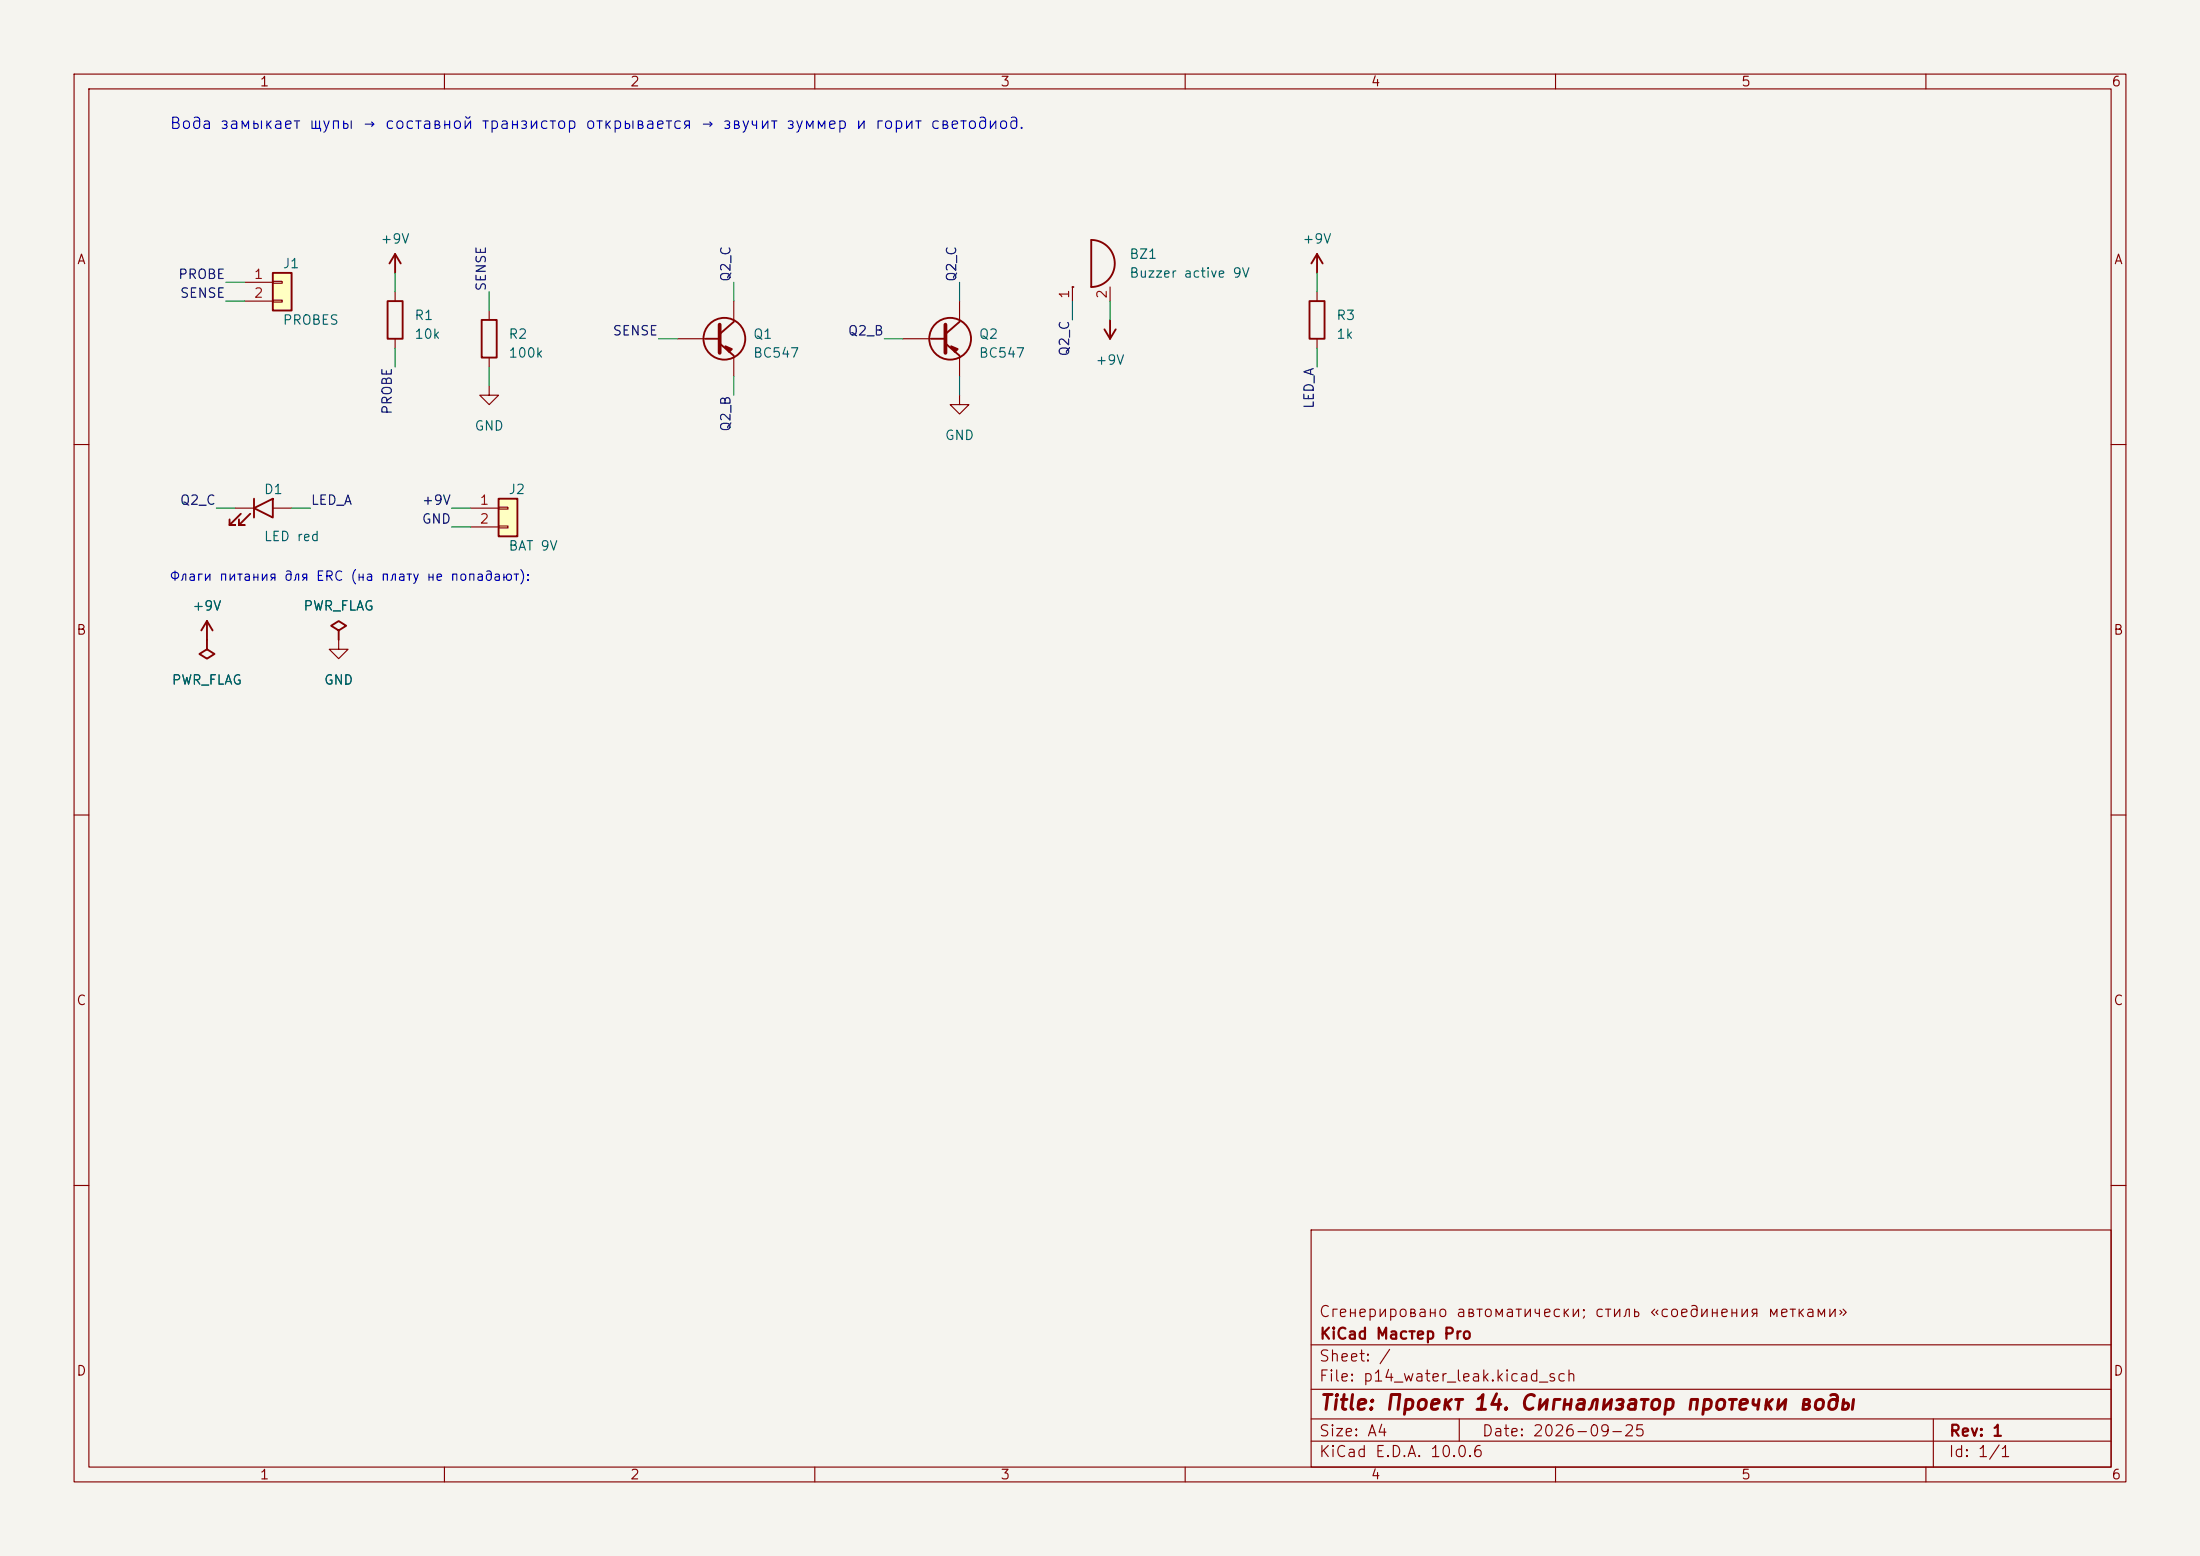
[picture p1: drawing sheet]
(kicad_sch (version 20231120) (generator "eeschema") (generator_version "8.0")
 (paper "A4")
 (title_block (title "Проект 14. Сигнализатор протечки воды") (date "2026-09-25") (rev "1") (company "KiCad Мастер Pro") (comment 1 "Сгенерировано автоматически; стиль «соединения метками»"))
 (lib_symbols (symbol "KiCadMaster:Conn_01x02" (pin_numbers) (pin_names (offset 0) hide) (exclude_from_sim no) (in_bom yes) (on_board yes) (property "Reference" "J" (at 0 5.08 0) (effects (font (size 1.27 1.27)))) (property "Value" "Conn_01x02" (at 0 -2.54 0) (effects (font (size 1.27 1.27)))) (property "Footprint" "" (at 0 0 0) (effects (font (size 1.27 1.27)) hide)) (property "Datasheet" "~" (at 0 0 0) (effects (font (size 1.27 1.27)) hide)) (property "Description" "Разъём" (at 0 0 0) (effects (font (size 1.27 1.27)) hide)) (symbol "Conn_01x02_0_1" (rectangle (start -1.27 3.81) (end 1.27 -1.27) (stroke (width 0.254) (type default)) (fill (type background))) (rectangle (start -1.27 2.667) (end 0 2.413) (stroke (width 0.1524) (type default)) (fill (type none))) (rectangle (start -1.27 0.127) (end 0 -0.127) (stroke (width 0.1524) (type default)) (fill (type none)))) (symbol "Conn_01x02_1_1" (pin passive line (at -5.08 2.54 0) (length 3.81) (name "Pin_1" (effects (font (size 1.27 1.27)))) (number "1" (effects (font (size 1.27 1.27))))) (pin passive line (at -5.08 0 0) (length 3.81) (name "Pin_2" (effects (font (size 1.27 1.27)))) (number "2" (effects (font (size 1.27 1.27))))))) (symbol "KiCadMaster:R" (pin_numbers hide) (pin_names (offset 0) hide) (exclude_from_sim no) (in_bom yes) (on_board yes) (property "Reference" "R" (at 2.54 0.635 0) (effects (font (size 1.27 1.27)))) (property "Value" "R" (at 2.54 -1.905 0) (effects (font (size 1.27 1.27)))) (property "Footprint" "" (at 0 0 0) (effects (font (size 1.27 1.27)) hide)) (property "Datasheet" "~" (at 0 0 0) (effects (font (size 1.27 1.27)) hide)) (property "Description" "Резистор" (at 0 0 0) (effects (font (size 1.27 1.27)) hide)) (symbol "R_0_1" (rectangle (start -1.016 -2.54) (end 1.016 2.54) (stroke (width 0.254) (type default)) (fill (type none)))) (symbol "R_1_1" (pin passive line (at 0 3.81 270) (length 1.27) (name "~" (effects (font (size 1.27 1.27)))) (number "1" (effects (font (size 1.27 1.27))))) (pin passive line (at 0 -3.81 90) (length 1.27) (name "~" (effects (font (size 1.27 1.27)))) (number "2" (effects (font (size 1.27 1.27))))))) (symbol "KiCadMaster:Q_NPN_CBE" (pin_numbers hide) (pin_names (offset 0) hide) (exclude_from_sim no) (in_bom yes) (on_board yes) (property "Reference" "Q" (at 5.08 0.635 0) (effects (font (size 1.27 1.27)))) (property "Value" "Q_NPN_CBE" (at 5.08 -1.905 0) (effects (font (size 1.27 1.27)))) (property "Footprint" "" (at 0 0 0) (effects (font (size 1.27 1.27)) hide)) (property "Datasheet" "~" (at 0 0 0) (effects (font (size 1.27 1.27)) hide)) (property "Description" "NPN-транзистор (1=C, 2=B, 3=E), напр. BC547" (at 0 0 0) (effects (font (size 1.27 1.27)) hide)) (symbol "Q_NPN_CBE_0_1" (circle (center 1.27 0) (radius 2.8194) (stroke (width 0.254) (type default)) (fill (type none))) (polyline (pts (xy 0.635 1.905) (xy 0.635 -1.905)) (stroke (width 0.508) (type default)) (fill (type none))) (polyline (pts (xy -1.27 0) (xy 0.635 0)) (stroke (width 0.254) (type default)) (fill (type none))) (polyline (pts (xy 0.635 0.635) (xy 2.54 2.286)) (stroke (width 0.254) (type default)) (fill (type none))) (polyline (pts (xy 0.635 -0.635) (xy 2.54 -2.286)) (stroke (width 0.254) (type default)) (fill (type none))) (polyline (pts (xy 1.905 -1.778) (xy 2.286 -1.397) (xy 1.397 -1.016) (xy 1.905 -1.778)) (stroke (width 0.254) (type default)) (fill (type outline)))) (symbol "Q_NPN_CBE_1_1" (pin passive line (at 2.54 5.08 270) (length 2.794) (name "C" (effects (font (size 1.27 1.27)))) (number "1" (effects (font (size 1.27 1.27))))) (pin passive line (at -5.08 0 0) (length 3.81) (name "B" (effects (font (size 1.27 1.27)))) (number "2" (effects (font (size 1.27 1.27))))) (pin passive line (at 2.54 -5.08 90) (length 2.794) (name "E" (effects (font (size 1.27 1.27)))) (number "3" (effects (font (size 1.27 1.27))))))) (symbol "KiCadMaster:Buzzer" (pin_numbers) (pin_names (offset 0) hide) (exclude_from_sim no) (in_bom yes) (on_board yes) (property "Reference" "BZ" (at 5.08 1.27 0) (effects (font (size 1.27 1.27)))) (property "Value" "Buzzer" (at 5.08 -1.27 0) (effects (font (size 1.27 1.27)))) (property "Footprint" "" (at 0 0 0) (effects (font (size 1.27 1.27)) hide)) (property "Datasheet" "~" (at 0 0 0) (effects (font (size 1.27 1.27)) hide)) (property "Description" "Зуммер" (at 0 0 0) (effects (font (size 1.27 1.27)) hide)) (symbol "Buzzer_0_1" (arc (start 0 -3.175) (mid 3.175 0) (end 0 3.175) (stroke (width 0.254) (type default)) (fill (type none))) (polyline (pts (xy 0 3.175) (xy 0 -3.175)) (stroke (width 0.254) (type default)) (fill (type none))) (polyline (pts (xy -2.54 -3.175) (xy -2.54 -3.175)) (stroke (width 0.254) (type default)) (fill (type none)))) (symbol "Buzzer_1_1" (pin passive line (at -2.54 -5.08 90) (length 1.905) (name "-" (effects (font (size 1.27 1.27)))) (number "1" (effects (font (size 1.27 1.27))))) (pin passive line (at 2.54 -5.08 90) (length 1.905) (name "+" (effects (font (size 1.27 1.27)))) (number "2" (effects (font (size 1.27 1.27))))))) (symbol "KiCadMaster:LED" (pin_numbers hide) (pin_names (offset 0) hide) (exclude_from_sim no) (in_bom yes) (on_board yes) (property "Reference" "D" (at 0 2.54 0) (effects (font (size 1.27 1.27)))) (property "Value" "LED" (at 0 -3.81 0) (effects (font (size 1.27 1.27)))) (property "Footprint" "" (at 0 0 0) (effects (font (size 1.27 1.27)) hide)) (property "Datasheet" "~" (at 0 0 0) (effects (font (size 1.27 1.27)) hide)) (property "Description" "Светодиод" (at 0 0 0) (effects (font (size 1.27 1.27)) hide)) (symbol "LED_0_1" (polyline (pts (xy 1.27 1.27) (xy 1.27 -1.27) (xy -1.27 0) (xy 1.27 1.27)) (stroke (width 0.254) (type default)) (fill (type none))) (polyline (pts (xy -1.27 1.27) (xy -1.27 -1.27)) (stroke (width 0.254) (type default)) (fill (type none))) (polyline (pts (xy -3.048 -0.762) (xy -4.572 -2.286) (xy -3.81 -2.286) (xy -4.572 -2.286) (xy -4.572 -1.524)) (stroke (width 0.254) (type default)) (fill (type none))) (polyline (pts (xy -1.778 -0.762) (xy -3.302 -2.286) (xy -2.54 -2.286) (xy -3.302 -2.286) (xy -3.302 -1.524)) (stroke (width 0.254) (type default)) (fill (type none)))) (symbol "LED_1_1" (pin passive line (at -3.81 0 0) (length 2.54) (name "K" (effects (font (size 1.27 1.27)))) (number "1" (effects (font (size 1.27 1.27))))) (pin passive line (at 3.81 0 180) (length 2.54) (name "A" (effects (font (size 1.27 1.27)))) (number "2" (effects (font (size 1.27 1.27))))))) (symbol "KiCadMaster:+9V" (power) (pin_numbers hide) (pin_names (offset 0) hide) (exclude_from_sim no) (in_bom yes) (on_board yes) (property "Reference" "#PWR" (at 0 -3.81 0) (effects (font (size 1.27 1.27)) hide)) (property "Value" "+9V" (at 0 3.556 0) (effects (font (size 1.27 1.27)))) (property "Footprint" "" (at 0 0 0) (effects (font (size 1.27 1.27)) hide)) (property "Datasheet" "~" (at 0 0 0) (effects (font (size 1.27 1.27)) hide)) (property "Description" "Символ питания: +9V" (at 0 0 0) (effects (font (size 1.27 1.27)) hide)) (symbol "+9V_0_1" (polyline (pts (xy -0.762 1.27) (xy 0 2.54)) (stroke (width 0.254) (type default)) (fill (type none))) (polyline (pts (xy 0 0) (xy 0 2.54)) (stroke (width 0.254) (type default)) (fill (type none))) (polyline (pts (xy 0 2.54) (xy 0.762 1.27)) (stroke (width 0.254) (type default)) (fill (type none)))) (symbol "+9V_1_1" (pin power_in line (at 0 0 90) (length 0) hide (name "+9V" (effects (font (size 1.27 1.27)))) (number "1" (effects (font (size 1.27 1.27))))))) (symbol "KiCadMaster:GND" (power) (pin_numbers hide) (pin_names (offset 0) hide) (exclude_from_sim no) (in_bom yes) (on_board yes) (property "Reference" "#PWR" (at 0 -6.35 0) (effects (font (size 1.27 1.27)) hide)) (property "Value" "GND" (at 0 -3.81 0) (effects (font (size 1.27 1.27)))) (property "Footprint" "" (at 0 0 0) (effects (font (size 1.27 1.27)) hide)) (property "Datasheet" "~" (at 0 0 0) (effects (font (size 1.27 1.27)) hide)) (property "Description" "Символ питания: GND" (at 0 0 0) (effects (font (size 1.27 1.27)) hide)) (symbol "GND_0_1" (polyline (pts (xy 0 0) (xy 0 -1.27) (xy 1.27 -1.27) (xy 0 -2.54) (xy -1.27 -1.27) (xy 0 -1.27)) (stroke (width 0) (type default)) (fill (type none)))) (symbol "GND_1_1" (pin power_in line (at 0 0 270) (length 0) hide (name "GND" (effects (font (size 1.27 1.27)))) (number "1" (effects (font (size 1.27 1.27))))))) (symbol "KiCadMaster:PWR_FLAG" (power) (pin_numbers hide) (pin_names (offset 0) hide) (exclude_from_sim no) (in_bom yes) (on_board yes) (property "Reference" "#FLG" (at 0 1.905 0) (effects (font (size 1.27 1.27)) hide)) (property "Value" "PWR_FLAG" (at 0 3.81 0) (effects (font (size 1.27 1.27)))) (property "Footprint" "" (at 0 0 0) (effects (font (size 1.27 1.27)) hide)) (property "Datasheet" "~" (at 0 0 0) (effects (font (size 1.27 1.27)) hide)) (property "Description" "Флаг: цепь запитана извне (для ERC)" (at 0 0 0) (effects (font (size 1.27 1.27)) hide)) (symbol "PWR_FLAG_0_1" (polyline (pts (xy 0 0) (xy 0 1.27) (xy -1.016 1.905) (xy 0 2.54) (xy 1.016 1.905) (xy 0 1.27)) (stroke (width 0.254) (type default)) (fill (type none)))) (symbol "PWR_FLAG_1_1" (pin power_out line (at 0 0 90) (length 0) hide (name "pwr" (effects (font (size 1.27 1.27)))) (number "1" (effects (font (size 1.27 1.27))))))))
 (symbol (lib_id "KiCadMaster:Conn_01x02") (at 38.1 40.64 0) (unit 1) (exclude_from_sim no) (in_bom yes) (on_board yes) (dnp no) (property "Reference" "J1" (at 38.1 35.56 0) (effects (font (size 1.27 1.27)) (justify left))) (property "Value" "PROBES" (at 38.1 43.18 0) (effects (font (size 1.27 1.27)) (justify left))) (property "Footprint" "Connector_PinHeader_2.54mm:PinHeader_1x02_P2.54mm_Vertical" (at 38.1 40.64 0) (effects (font (size 1.27 1.27)) hide)) (property "Datasheet" "~" (at 38.1 40.64 0) (effects (font (size 1.27 1.27)) hide)) (property "Description" "Щупы (дорожки-«гребёнка» или провода)" (at 38.1 40.64 0) (effects (font (size 1.27 1.27)) hide)) (pin "1") (pin "2"))
 (wire (pts (xy 33.02 38.1) (xy 30.48 38.1)) (stroke (width 0) (type default)))
 (label "PROBE" (at 30.48 38.1 180) (fields_autoplaced yes) (effects (font (size 1.27 1.27)) (justify right bottom)))
 (wire (pts (xy 33.02 40.64) (xy 30.48 40.64)) (stroke (width 0) (type default)))
 (label "SENSE" (at 30.48 40.64 180) (fields_autoplaced yes) (effects (font (size 1.27 1.27)) (justify right bottom)))
 (symbol (lib_id "KiCadMaster:R") (at 53.34 43.18 0) (unit 1) (exclude_from_sim no) (in_bom yes) (on_board yes) (dnp no) (property "Reference" "R1" (at 55.88 42.545 0) (effects (font (size 1.27 1.27)) (justify left))) (property "Value" "10k" (at 55.88 45.085 0) (effects (font (size 1.27 1.27)) (justify left))) (property "Footprint" "Resistor_THT:R_Axial_DIN0207_L6.3mm_D2.5mm_P10.16mm_Horizontal" (at 53.34 43.18 0) (effects (font (size 1.27 1.27)) hide)) (property "Datasheet" "~" (at 53.34 43.18 0) (effects (font (size 1.27 1.27)) hide)) (property "Description" "Ограничение тока через воду" (at 53.34 43.18 0) (effects (font (size 1.27 1.27)) hide)) (pin "1") (pin "2"))
 (wire (pts (xy 53.34 39.37) (xy 53.34 36.83)) (stroke (width 0) (type default)))
 (symbol (lib_id "KiCadMaster:+9V") (at 53.34 36.83 0) (unit 1) (exclude_from_sim no) (in_bom yes) (on_board yes) (dnp no) (property "Reference" "#PWR01" (at 53.34 36.83 0) (effects (font (size 1.27 1.27)) hide)) (property "Value" "+9V" (at 53.34 32.23 0) (effects (font (size 1.27 1.27)))) (property "Footprint" "" (at 53.34 36.83 0) (effects (font (size 1.27 1.27)) hide)) (property "Datasheet" "" (at 53.34 36.83 0) (effects (font (size 1.27 1.27)) hide)) (property "Description" "" (at 53.34 36.83 0) (effects (font (size 1.27 1.27)) hide)) (pin "1"))
 (wire (pts (xy 53.34 46.99) (xy 53.34 49.53)) (stroke (width 0) (type default)))
 (label "PROBE" (at 53.34 49.53 270) (fields_autoplaced yes) (effects (font (size 1.27 1.27)) (justify right bottom)))
 (symbol (lib_id "KiCadMaster:R") (at 66.04 45.72 0) (unit 1) (exclude_from_sim no) (in_bom yes) (on_board yes) (dnp no) (property "Reference" "R2" (at 68.58 45.085 0) (effects (font (size 1.27 1.27)) (justify left))) (property "Value" "100k" (at 68.58 47.625 0) (effects (font (size 1.27 1.27)) (justify left))) (property "Footprint" "Resistor_THT:R_Axial_DIN0207_L6.3mm_D2.5mm_P10.16mm_Horizontal" (at 66.04 45.72 0) (effects (font (size 1.27 1.27)) hide)) (property "Datasheet" "~" (at 66.04 45.72 0) (effects (font (size 1.27 1.27)) hide)) (property "Description" "Закрывает транзисторы без воды" (at 66.04 45.72 0) (effects (font (size 1.27 1.27)) hide)) (pin "1") (pin "2"))
 (wire (pts (xy 66.04 41.91) (xy 66.04 39.37)) (stroke (width 0) (type default)))
 (label "SENSE" (at 66.04 39.37 90) (fields_autoplaced yes) (effects (font (size 1.27 1.27)) (justify left bottom)))
 (wire (pts (xy 66.04 49.53) (xy 66.04 52.07)) (stroke (width 0) (type default)))
 (symbol (lib_id "KiCadMaster:GND") (at 66.04 52.07 0) (unit 1) (exclude_from_sim no) (in_bom yes) (on_board yes) (dnp no) (property "Reference" "#PWR02" (at 66.04 52.07 0) (effects (font (size 1.27 1.27)) hide)) (property "Value" "GND" (at 66.04 57.47 0) (effects (font (size 1.27 1.27)))) (property "Footprint" "" (at 66.04 52.07 0) (effects (font (size 1.27 1.27)) hide)) (property "Datasheet" "" (at 66.04 52.07 0) (effects (font (size 1.27 1.27)) hide)) (property "Description" "" (at 66.04 52.07 0) (effects (font (size 1.27 1.27)) hide)) (pin "1"))
 (symbol (lib_id "KiCadMaster:Q_NPN_CBE") (at 96.52 45.72 0) (unit 1) (exclude_from_sim no) (in_bom yes) (on_board yes) (dnp no) (property "Reference" "Q1" (at 101.6 45.085 0) (effects (font (size 1.27 1.27)) (justify left))) (property "Value" "BC547" (at 101.6 47.625 0) (effects (font (size 1.27 1.27)) (justify left))) (property "Footprint" "Package_TO_SOT_THT:TO-92_Inline" (at 96.52 45.72 0) (effects (font (size 1.27 1.27)) hide)) (property "Datasheet" "~" (at 96.52 45.72 0) (effects (font (size 1.27 1.27)) hide)) (property "Description" "Первый транзистор (Дарлингтон)" (at 96.52 45.72 0) (effects (font (size 1.27 1.27)) hide)) (pin "1") (pin "2") (pin "3"))
 (wire (pts (xy 99.06 40.64) (xy 99.06 38.1)) (stroke (width 0) (type default)))
 (label "Q2_C" (at 99.06 38.1 90) (fields_autoplaced yes) (effects (font (size 1.27 1.27)) (justify left bottom)))
 (wire (pts (xy 91.44 45.72) (xy 88.9 45.72)) (stroke (width 0) (type default)))
 (label "SENSE" (at 88.9 45.72 180) (fields_autoplaced yes) (effects (font (size 1.27 1.27)) (justify right bottom)))
 (wire (pts (xy 99.06 50.8) (xy 99.06 53.34)) (stroke (width 0) (type default)))
 (label "Q2_B" (at 99.06 53.34 270) (fields_autoplaced yes) (effects (font (size 1.27 1.27)) (justify right bottom)))
 (symbol (lib_id "KiCadMaster:Q_NPN_CBE") (at 127 45.72 0) (unit 1) (exclude_from_sim no) (in_bom yes) (on_board yes) (dnp no) (property "Reference" "Q2" (at 132.08 45.085 0) (effects (font (size 1.27 1.27)) (justify left))) (property "Value" "BC547" (at 132.08 47.625 0) (effects (font (size 1.27 1.27)) (justify left))) (property "Footprint" "Package_TO_SOT_THT:TO-92_Inline" (at 127 45.72 0) (effects (font (size 1.27 1.27)) hide)) (property "Datasheet" "~" (at 127 45.72 0) (effects (font (size 1.27 1.27)) hide)) (property "Description" "Второй транзистор" (at 127 45.72 0) (effects (font (size 1.27 1.27)) hide)) (pin "1") (pin "2") (pin "3"))
 (wire (pts (xy 129.54 40.64) (xy 129.54 38.1)) (stroke (width 0) (type default)))
 (label "Q2_C" (at 129.54 38.1 90) (fields_autoplaced yes) (effects (font (size 1.27 1.27)) (justify left bottom)))
 (wire (pts (xy 121.92 45.72) (xy 119.38 45.72)) (stroke (width 0) (type default)))
 (label "Q2_B" (at 119.38 45.72 180) (fields_autoplaced yes) (effects (font (size 1.27 1.27)) (justify right bottom)))
 (wire (pts (xy 129.54 50.8) (xy 129.54 53.34)) (stroke (width 0) (type default)))
 (symbol (lib_id "KiCadMaster:GND") (at 129.54 53.34 0) (unit 1) (exclude_from_sim no) (in_bom yes) (on_board yes) (dnp no) (property "Reference" "#PWR03" (at 129.54 53.34 0) (effects (font (size 1.27 1.27)) hide)) (property "Value" "GND" (at 129.54 58.74 0) (effects (font (size 1.27 1.27)))) (property "Footprint" "" (at 129.54 53.34 0) (effects (font (size 1.27 1.27)) hide)) (property "Datasheet" "" (at 129.54 53.34 0) (effects (font (size 1.27 1.27)) hide)) (property "Description" "" (at 129.54 53.34 0) (effects (font (size 1.27 1.27)) hide)) (pin "1"))
 (symbol (lib_id "KiCadMaster:Buzzer") (at 147.32 35.56 0) (unit 1) (exclude_from_sim no) (in_bom yes) (on_board yes) (dnp no) (property "Reference" "BZ1" (at 152.4 34.29 0) (effects (font (size 1.27 1.27)) (justify left))) (property "Value" "Buzzer active 9V" (at 152.4 36.83 0) (effects (font (size 1.27 1.27)) (justify left))) (property "Footprint" "Buzzer_Beeper:Buzzer_12x9.5RM7.6" (at 147.32 35.56 0) (effects (font (size 1.27 1.27)) hide)) (property "Datasheet" "~" (at 147.32 35.56 0) (effects (font (size 1.27 1.27)) hide)) (property "Description" "Активный зуммер" (at 147.32 35.56 0) (effects (font (size 1.27 1.27)) hide)) (pin "1") (pin "2"))
 (wire (pts (xy 144.78 40.64) (xy 144.78 43.18)) (stroke (width 0) (type default)))
 (label "Q2_C" (at 144.78 43.18 270) (fields_autoplaced yes) (effects (font (size 1.27 1.27)) (justify right bottom)))
 (wire (pts (xy 149.86 40.64) (xy 149.86 43.18)) (stroke (width 0) (type default)))
 (symbol (lib_id "KiCadMaster:+9V") (at 149.86 43.18 180) (unit 1) (exclude_from_sim no) (in_bom yes) (on_board yes) (dnp no) (property "Reference" "#PWR04" (at 149.86 43.18 0) (effects (font (size 1.27 1.27)) hide)) (property "Value" "+9V" (at 149.86 48.58 0) (effects (font (size 1.27 1.27)))) (property "Footprint" "" (at 149.86 43.18 0) (effects (font (size 1.27 1.27)) hide)) (property "Datasheet" "" (at 149.86 43.18 0) (effects (font (size 1.27 1.27)) hide)) (property "Description" "" (at 149.86 43.18 0) (effects (font (size 1.27 1.27)) hide)) (pin "1"))
 (symbol (lib_id "KiCadMaster:R") (at 177.8 43.18 0) (unit 1) (exclude_from_sim no) (in_bom yes) (on_board yes) (dnp no) (property "Reference" "R3" (at 180.34 42.545 0) (effects (font (size 1.27 1.27)) (justify left))) (property "Value" "1k" (at 180.34 45.085 0) (effects (font (size 1.27 1.27)) (justify left))) (property "Footprint" "Resistor_THT:R_Axial_DIN0207_L6.3mm_D2.5mm_P10.16mm_Horizontal" (at 177.8 43.18 0) (effects (font (size 1.27 1.27)) hide)) (property "Datasheet" "~" (at 177.8 43.18 0) (effects (font (size 1.27 1.27)) hide)) (property "Description" "Ток светодиода" (at 177.8 43.18 0) (effects (font (size 1.27 1.27)) hide)) (pin "1") (pin "2"))
 (wire (pts (xy 177.8 39.37) (xy 177.8 36.83)) (stroke (width 0) (type default)))
 (symbol (lib_id "KiCadMaster:+9V") (at 177.8 36.83 0) (unit 1) (exclude_from_sim no) (in_bom yes) (on_board yes) (dnp no) (property "Reference" "#PWR05" (at 177.8 36.83 0) (effects (font (size 1.27 1.27)) hide)) (property "Value" "+9V" (at 177.8 32.23 0) (effects (font (size 1.27 1.27)))) (property "Footprint" "" (at 177.8 36.83 0) (effects (font (size 1.27 1.27)) hide)) (property "Datasheet" "" (at 177.8 36.83 0) (effects (font (size 1.27 1.27)) hide)) (property "Description" "" (at 177.8 36.83 0) (effects (font (size 1.27 1.27)) hide)) (pin "1"))
 (wire (pts (xy 177.8 46.99) (xy 177.8 49.53)) (stroke (width 0) (type default)))
 (label "LED_A" (at 177.8 49.53 270) (fields_autoplaced yes) (effects (font (size 1.27 1.27)) (justify right bottom)))
 (symbol (lib_id "KiCadMaster:LED") (at 35.56 68.58 0) (unit 1) (exclude_from_sim no) (in_bom yes) (on_board yes) (dnp no) (property "Reference" "D1" (at 35.56 66.04 0) (effects (font (size 1.27 1.27)) (justify left))) (property "Value" "LED red" (at 35.56 72.39 0) (effects (font (size 1.27 1.27)) (justify left))) (property "Footprint" "LED_THT:LED_D5.0mm" (at 35.56 68.58 0) (effects (font (size 1.27 1.27)) hide)) (property "Datasheet" "~" (at 35.56 68.58 0) (effects (font (size 1.27 1.27)) hide)) (property "Description" "Тревога" (at 35.56 68.58 0) (effects (font (size 1.27 1.27)) hide)) (pin "1") (pin "2"))
 (wire (pts (xy 31.75 68.58) (xy 29.21 68.58)) (stroke (width 0) (type default)))
 (label "Q2_C" (at 29.21 68.58 180) (fields_autoplaced yes) (effects (font (size 1.27 1.27)) (justify right bottom)))
 (wire (pts (xy 39.37 68.58) (xy 41.91 68.58)) (stroke (width 0) (type default)))
 (label "LED_A" (at 41.91 68.58 0) (fields_autoplaced yes) (effects (font (size 1.27 1.27)) (justify left bottom)))
 (symbol (lib_id "KiCadMaster:Conn_01x02") (at 68.58 71.12 0) (unit 1) (exclude_from_sim no) (in_bom yes) (on_board yes) (dnp no) (property "Reference" "J2" (at 68.58 66.04 0) (effects (font (size 1.27 1.27)) (justify left))) (property "Value" "BAT 9V" (at 68.58 73.66 0) (effects (font (size 1.27 1.27)) (justify left))) (property "Footprint" "Connector_PinHeader_2.54mm:PinHeader_1x02_P2.54mm_Vertical" (at 68.58 71.12 0) (effects (font (size 1.27 1.27)) hide)) (property "Datasheet" "~" (at 68.58 71.12 0) (effects (font (size 1.27 1.27)) hide)) (property "Description" "Батарея «Крона»" (at 68.58 71.12 0) (effects (font (size 1.27 1.27)) hide)) (pin "1") (pin "2"))
 (wire (pts (xy 63.5 68.58) (xy 60.96 68.58)) (stroke (width 0) (type default)))
 (label "+9V" (at 60.96 68.58 180) (fields_autoplaced yes) (effects (font (size 1.27 1.27)) (justify right bottom)))
 (wire (pts (xy 63.5 71.12) (xy 60.96 71.12)) (stroke (width 0) (type default)))
 (label "GND" (at 60.96 71.12 180) (fields_autoplaced yes) (effects (font (size 1.27 1.27)) (justify right bottom)))
 (text "Флаги питания для ERC (на плату не попадают):" (exclude_from_sim no) (at 22.86 78.74 0) (effects (font (size 1.27 1.27)) (justify left bottom)))
 (symbol (lib_id "KiCadMaster:+9V") (at 27.94 86.36 0) (unit 1) (exclude_from_sim no) (in_bom yes) (on_board yes) (dnp no) (property "Reference" "#PWR06" (at 27.94 86.36 0) (effects (font (size 1.27 1.27)) hide)) (property "Value" "+9V" (at 27.94 81.76 0) (effects (font (size 1.27 1.27)))) (property "Footprint" "" (at 27.94 86.36 0) (effects (font (size 1.27 1.27)) hide)) (property "Datasheet" "" (at 27.94 86.36 0) (effects (font (size 1.27 1.27)) hide)) (property "Description" "" (at 27.94 86.36 0) (effects (font (size 1.27 1.27)) hide)) (pin "1"))
 (symbol (lib_id "KiCadMaster:PWR_FLAG") (at 27.94 86.36 180) (unit 1) (exclude_from_sim no) (in_bom yes) (on_board yes) (dnp no) (property "Reference" "#FLG07" (at 27.94 86.36 0) (effects (font (size 1.27 1.27)) hide)) (property "Value" "PWR_FLAG" (at 27.94 91.76 0) (effects (font (size 1.27 1.27)))) (property "Footprint" "" (at 27.94 86.36 0) (effects (font (size 1.27 1.27)) hide)) (property "Datasheet" "" (at 27.94 86.36 0) (effects (font (size 1.27 1.27)) hide)) (property "Description" "" (at 27.94 86.36 0) (effects (font (size 1.27 1.27)) hide)) (pin "1"))
 (symbol (lib_id "KiCadMaster:GND") (at 45.72 86.36 0) (unit 1) (exclude_from_sim no) (in_bom yes) (on_board yes) (dnp no) (property "Reference" "#PWR08" (at 45.72 86.36 0) (effects (font (size 1.27 1.27)) hide)) (property "Value" "GND" (at 45.72 91.76 0) (effects (font (size 1.27 1.27)))) (property "Footprint" "" (at 45.72 86.36 0) (effects (font (size 1.27 1.27)) hide)) (property "Datasheet" "" (at 45.72 86.36 0) (effects (font (size 1.27 1.27)) hide)) (property "Description" "" (at 45.72 86.36 0) (effects (font (size 1.27 1.27)) hide)) (pin "1"))
 (symbol (lib_id "KiCadMaster:PWR_FLAG") (at 45.72 86.36 0) (unit 1) (exclude_from_sim no) (in_bom yes) (on_board yes) (dnp no) (property "Reference" "#FLG09" (at 45.72 86.36 0) (effects (font (size 1.27 1.27)) hide)) (property "Value" "PWR_FLAG" (at 45.72 81.76 0) (effects (font (size 1.27 1.27)))) (property "Footprint" "" (at 45.72 86.36 0) (effects (font (size 1.27 1.27)) hide)) (property "Datasheet" "" (at 45.72 86.36 0) (effects (font (size 1.27 1.27)) hide)) (property "Description" "" (at 45.72 86.36 0) (effects (font (size 1.27 1.27)) hide)) (pin "1"))
 (text "Вода замыкает щупы → составной транзистор открывается → звучит зуммер и горит светодиод." (exclude_from_sim no) (at 22.86 17.78 0) (effects (font (size 1.524 1.524)) (justify left bottom)))
 (sheet_instances (path "" (page "1"))))
